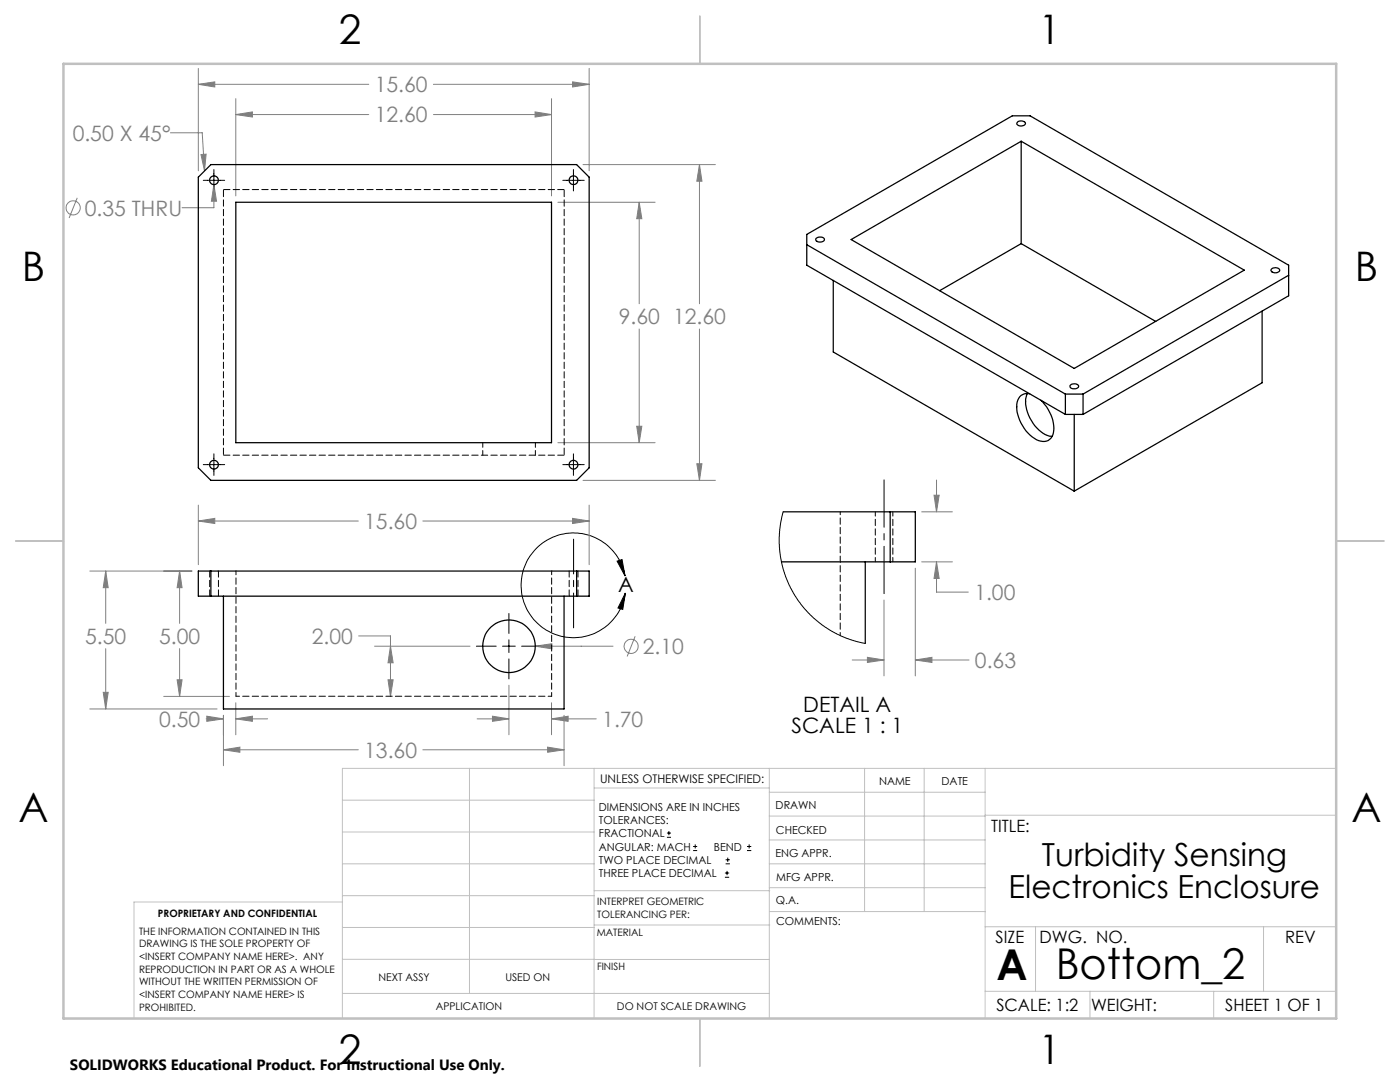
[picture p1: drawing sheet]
<svg xmlns="http://www.w3.org/2000/svg" width="279mm" height="216mm" viewBox="0 0 279 216" stroke-linecap="round" stroke-linejoin="round" font-family="sans-serif">
<g fill="none" stroke="#808080" stroke-width=".2">
<path d="M39.6 16.8l3.3-.5v1.1zM39.6 13.7v20.4M39.6 16.8h34M47.1 19.7v19.4M86.5 16.8h31.1M110.1 19.7v19.4M114.3 16.3l3.3 .5-3.3 .6zM117.6 13.7v20.4M15.4 39.5l-1.6 4M34 26.5h6.4l.4 7.6M40.1 30.8h1l-.3 3.3zM42.7 36.8l.5 3.3h-1z"/>
<path d="M42.7 36.8v4.7h-6.4M47.1 22.9l3.3-.6v1.1zM47.1 22.9h26.5M86.5 22.9h23.6M106.8 22.3l3.3 .6-3.3 .5zM116.3 32.8h26.5M139.6 32.8l.5 3.4h-1zM139.6 32.8v27.8M111.3 40.4h19.4M127.6 40.4l.5 3.2h-1zM127.6 40.4v20.2M127.6 65.7v22.6"/>
<path d="M139.6 65.7v30.1M111.3 88.3h19.4M116.3 95.8h26.5M127.1 85.1h1l-.5 3.2zM139.1 92.5h1l-.5 3.3zM186.4 98.8h1l-.5 3.3zM186.9 95.8v6.3M17.9 113.9h20.4M21.1 113.9l.5 3.4h-1zM21.1 113.9v10.5M35.8 113.9l.5 3.4h-1zM35.8 113.9v10.5"/>
<path d="M39.6 104l3.3-.6v1.1zM39.6 100.8v11.9M39.6 104h31.9M84.4 104h33.2M114.3 103.4l3.3 .6-3.3 .5zM117.6 100.8v11.9M176.4 119.7v15.2M182.7 113.4v21.5M183.9 102.1h6.2M183.9 112.1h6.2M186.9 112.1l.5 3.3h-1zM186.9 112.1v6h6.4"/>
<path d="M20.6 138.1h1l-.5 3.4zM21.1 129.4v12.1M32.7 139h13.1M35.3 135.6h1l-.5 3.4zM35.8 129.4v9.6M71.6 126.9h6.3v12.1M74.8 128.9h19M77.4 135.6h1.1l-.6 3.4zM77.9 128.9l.6 3.4h-1.1zM101.6 136.7v9.9M106.8 128.9l3.3-.5v1.1zM106.8 128.9h15.5"/>
<path d="M126.8 127l-1.6 4M170.1 131.7h6.3M173.1 131.2l3.3 .5-3.3 .5zM182.7 131.7l3.3-.5v1zM182.7 131.7h10.7M17.9 141.5h25.4M41.1 143.4h3.5M41.3 142.9l3.3 .5-3.3 .5zM44.6 149.6l3.3-.5v1zM44.6 142.7v10.1M44.6 149.6h26.9M47.1 143.4l3.3-.5v1z"/>
<path d="M47.1 140.2v6.4M47.1 143.4h6.3M84.4 149.6h28.2M95.2 143.4h6.4M98.3 142.9l3.3 .5-3.3 .5zM109.3 149.1l3.3 .5-3.3 .5zM110.1 143.4l3.3-.5v1zM110.1 143.4h8.9M110.1 140.2v6.4M112.6 142.7v10.1"/>
<circle cx="14.6" cy="41.5" r="1.42"/>
<circle cx="125.9" cy="129" r="1.41"/>
</g>
<g fill="none" stroke="#000" stroke-width=".2">
<path d="M40.6 36h4.2M42.7 33.8v4.3M112.3 36h4.3M114.4 33.8v4.3M40.6 92.7h4.2M42.7 90.6v4.3M112.3 92.7h4.3M114.4 90.6v4.3M123.2 112l.9-.3 .6 3.2zM124.7 114.9a10.5 10.5 0 0 0-16.1-6.7 10.5 10.5 0 0 0 .3 17.5 10.5 10.5 0 0 0 15.9-7.4M124.8 118.3l-.5 3.3-1-.3zM95.1 128.9h3.9"/>
<path d="M100.3 128.9h2.5M101.6 122.4v4M101.6 127.7v2.5M101.6 131.5v4M104.1 128.9h4M133.1 167.1h.8M133.1 166.2h.8M133.5 165.8v.9M138.3 169.7h.8M138.3 168.9h.8M138.7 168.5v.8M144.7 175h.8"/>
<path d="M144.7 174.2h.8M144.8 172.4h.9M144.8 171.6h.9M145.1 173.8v.8M145.2 171.1v.9M149.1 169.7h.8M149.1 168.9h.8M149.5 168.5v.8"/>
</g>
<path d="M114.5 125.3v-17.7" fill="none" stroke="#000" stroke-width=".2" stroke-dasharray="15.2 1.3 1.3 1.3" stroke-dashoffset="8.3"/>
<path d="M176.4 95.8v22.7" fill="none" stroke="#000" stroke-width=".2" stroke-dasharray="15.2 1.3 1.3 1.3" stroke-dashoffset="5.8"/>
<g fill="none" stroke="#c0c0c0" stroke-width=".2">
<path d="M68.3 159.7h50.3M93.7 153.3v44.9M118.6 153.3v49.9M118.6 157.2h34.9M153.5 153.3v49.9M153.5 158.1h43.1M172.5 153.3v28.6M184.4 153.3v28.6M196.6 153.3v49.9M266.7 153.3h-198.4v49.9M68.3 178.7h50.3M68.3 172.4h50.3"/>
<path d="M68.3 166h50.3M68.3 180h-41.6v23.2M118.6 177.7h35M153.5 167.6h43.1M153.5 162.8h43.1M153.5 172.4h43.1M153.5 177.1h43.1M196.6 162.7h70.1M68.3 198.2h85.2M68.3 191.4l85.2 .1M68.3 185.1h50.3M118.6 184.6h35"/>
<path d="M153.6 181.9h43M196.6 197.8h70.1M196.6 184.9h70.1M206.7 184.9v12.9M217.5 197.8v5.4M242.2 197.8v5.4M252.2 184.9v12.9"/>
</g>
<path d="M139.7 3.2v9.5M3.1 107.9h9.6M266.7 107.9h9.5M139.7 203.2v9.6" fill="none" stroke="#c0c0c0" stroke-width=".25"/>
<path d="M12.7 12.7h254v190.5h-254z" fill="none" stroke="#c0c0c0" stroke-width=".5"/>
<path d="M123.2 112l.9-.3 .6 3.2zM124.8 118.3l-.5 3.3-1-.3z" fill="#000"/>
<path d="M106.8 128.9l3.3 .6v-1.1zM44.6 149.6l3.3-.5v1zM109.3 149.1l3.3 .5-3.3 .5zM39.6 104l3.3-.6v1.1zM114.3 103.4l3.3 .6-3.3 .5zM35.3 135.6h1l-.5 3.4zM35.8 113.9l.5 3.4h-1zM20.6 138.1h1l-.5 3.4zM21.1 113.9l.5 3.4h-1zM41.3 142.9l3.3 .5-3.3 .5zM47.1 143.4l3.3-.5v1zM98.3 142.9l3.3 .5-3.3 .5zM110.1 143.4l3.3-.5v1zM77.9 128.9l.6 3.4h-1.1zM77.4 135.6h1.1l-.6 3.4zM39.6 16.8l3.3-.5v1.1zM114.3 16.3l3.3 .5-3.3 .6zM47.1 22.9l3.3-.6v1.1zM106.8 22.3l3.3 .6-3.3 .5zM127.1 85.1h1l-.5 3.2zM127.6 40.4l.5 3.2h-1zM139.6 32.8l.5 3.4h-1zM139.1 92.5h1l-.5 3.3zM40.1 30.8h1l-.3 3.3zM42.7 36.8l-.5 3.3h1zM173.1 131.2l3.3 .5-3.3 .5zM182.7 131.7l3.3-.5v1zM186.4 98.8h1l-.5 3.3zM186.9 112.1l.5 3.3h-1z" fill="#808080"/>
<g fill="none" stroke="#000" stroke-width=".25">
<path d="M39.6 35.3l2.5-2.5h73l2.5 2.5v58l-2.5 2.5h-73l-2.5-2.5zM203.2 24.2a1 1 0 0 1 1.4 .5 1.02 1.02 0 0 1-1.7 0zM203.8 28.2v20.4M47.1 40.4h63v47.9h-63zM161 48.8l51.6 29.8M162.8 47.6a1.17 1.17 0 0 1 1.7 .2 1.04 1.04 0 0 1-1.7 .1zM166.3 56v14.2l48.1 27.8M169.9 47.8l33.9-19.6 44.5 25.7-33.9 19.6zM203.8 48.6l26.8 15.5M203.8 48.6l-16.3 9.4M253.9 53.6a.97 .97 0 0 1 1.5 .4 1.01 1.01 0 0 1-1.8-.1zM257.2 54.9l-41.1 23.7"/>
<path d="M205 78.5a5.6 5.6 0 0 0 .8 5.4 5.9 5.9 0 0 0 4.2 3.2M205.5 78.6a2.16 2.16 0 0 0-2.6 2.6 8.1 8.1 0 0 0 4.4 6.7 2.21 2.21 0 0 0 2.3-.3 2.21 2.21 0 0 0 .7-2.2 8.3 8.3 0 0 0-2.5-5.5M212.6 78.6h3.5M212.6 78.6v4.1M213.6 76.8a1.03 1.03 0 0 1 1.7 .4 1.07 1.07 0 0 1-1.8-.1zM216.1 78.6v4.1M251.9 62.1v14.3l-37.5 21.6M212.6 82.7l-51.6-29.8v-6.1l41-23.7h3.6l51.6 29.8v6.1l-41.1 23.7M212.6 82.7h3.5M214.4 82.7v15.3M39.6 113.9h78v5.1h-78zM42.1 113.9v5.1"/>
<path d="M44.6 119v22.5h68v-22.5M115.1 113.9v5.1M156.3 102.1h26.4v10h-26.7M172.7 112.1v16.3M177.7 102.1v10"/>
<circle cx="42.7" cy="36" r=".87"/>
<circle cx="114.5" cy="36" r=".87"/>
<circle cx="42.7" cy="92.7" r=".87"/>
<circle cx="114.5" cy="92.7" r=".88"/>
<circle cx="101.6" cy="128.9" r="5.2"/>
</g>
<path d="M47.1 138.9h63" fill="none" stroke="#000" stroke-width=".2" stroke-dasharray="1.3 .6" stroke-dashoffset=".6"/>
<path d="M47.1 113.9v25M110.1 113.9v25" fill="none" stroke="#000" stroke-width=".2" stroke-dasharray="1.3 .6" stroke-dashoffset=".5"/>
<path d="M112.6 37.8h-68M44.6 90.8h68M41.8 113.9v5M43.6 118.9v-5M113.6 113.9v5M115.3 118.9v-5" fill="none" stroke="#000" stroke-width=".2" stroke-dasharray="1.3 .6"/>
<path d="M44.6 37.8v53M112.6 90.8v-53" fill="none" stroke="#000" stroke-width=".2" stroke-dasharray="1.3 .6" stroke-dashoffset="-.1"/>
<path d="M96.3 88.3v2.5M106.8 90.8v-2.5" fill="none" stroke="#000" stroke-width=".2" stroke-dasharray="1.3 .6" stroke-dashoffset=".3"/>
<path d="M156.3 102.1l-.5 2.4-.3 1.9v2.1l.3 2.6 .9 3.8 .8 1.9 1.1 2 1.3 1.9 1.4 1.6 1.1 1.1 2.3 1.8 2.3 1.3 2.1 .9 3.6 1" fill="none" stroke="#000" stroke-width=".2"/>
<path d="M167.7 102.1v24.7" fill="none" stroke="#000" stroke-width=".2" stroke-dasharray="1.3 .6" stroke-dashoffset=".7"/>
<path d="M174.7 102.1v10M178.2 112.1v-10" fill="none" stroke="#000" stroke-width=".2" stroke-dasharray="1.3 .6" stroke-dashoffset=".4"/>
<g font-size="8.5">
<text x="198.9" y="195.5">A</text>
<text x="210.7" y="195.4">Bottom_2</text>
</g>
<g font-size="8.1">
<text x="67.6" y="8.9">2</text>
<text x="207.3" y="8.9">1</text>
<text x="4.4" y="56.1">B</text>
<text x="270.4" y="56.1">B</text>
<text x="3.7" y="164.1">A</text>
<text x="269.7" y="164.1">A</text>
<text x="67.6" y="212.4">2</text>
<text x="207.3" y="212.4">1</text>
</g>
<g font-size="6.3">
<text x="207.9" y="172.9">Turbidity Sensing</text>
<text x="201.3" y="179.2">Electronics Enclosure</text>
</g>
<g font-size="4.2" fill="#808080">
<text x="74.8" y="18.4">15.60</text>
<text x="14.5" y="28.1">0.50 X 45°</text>
<text x="74.8" y="24.4">12.60</text>
<text x="16.9" y="43">0.35 THRU</text>
<text x="123.5" y="64.7">9.60 12.60</text>
<text x="72.7" y="105.5">15.60</text>
<text x="194.5" y="119.7">1.00</text>
<text x="17" y="128.5">5.50</text>
<text x="31.8" y="128.5">5.00</text>
<text x="62.2" y="128.5">2.00</text>
<text x="128.3" y="130.5">2.10</text>
<text x="194.6" y="133.3">0.63</text>
<text x="31.8" y="145">0.50</text>
<text x="120.2" y="145">1.70</text>
<text x="72.7" y="151.2">13.60</text>
</g>
<g font-size="4.2">
<text x="123.4" y="118.2">A</text>
<text x="160.3" y="142.2">DETAIL A</text>
<text x="158" y="146.3">SCALE 1 : 1</text>
</g>
<g font-size="3.4">
<text x="197.8" y="166">TITLE:</text>
<text x="198.7" y="188.1">SIZE</text>
<text x="207.5" y="188.1">DWG. NO.</text>
<text x="256.5" y="188.2">REV</text>
<text x="198.8" y="201.7">SCALE: 1:2</text>
<text x="217.7" y="201.8">WEIGHT:</text>
<text x="244.5" y="201.7">SHEET 1 OF 1</text>
</g>
<text font-size="3" x="14" y="213.5">SOLIDWORKS Educational Product. For Instructional Use Only.</text>
<text font-size="2.4" x="119.8" y="156.2">UNLESS OTHERWISE SPECIFIED:</text>
<g font-size="2.2">
<text x="119.5" y="161.8">DIMENSIONS ARE IN INCHES</text>
<text x="154.8" y="161.4">DRAWN</text>
<text x="175.4" y="156.6">NAME</text>
<text x="187.9" y="156.7">DATE</text>
<text x="119.5" y="164.4">TOLERANCES:</text>
<text x="119.5" y="167.1">FRACTIONAL</text>
<text x="154.9" y="166.3">CHECKED</text>
<text x="119.5" y="169.7">ANGULAR: MACH</text>
<text x="119.5" y="172.4">TWO PLACE DECIMAL</text>
<text x="142.5" y="169.7">BEND</text>
<text x="154.8" y="171">ENG APPR.</text>
<text x="119.5" y="175">THREE PLACE DECIMAL</text>
<text x="154.9" y="175.7">MFG APPR.</text>
<text x="154.9" y="180.4">Q.A.</text>
<text x="154.9" y="184.6">COMMENTS:</text>
</g>
<g font-size="2.1">
<text x="75.5" y="195.7">NEXT ASSY</text>
<text x="100.9" y="195.7">USED ON</text>
<text x="86.9" y="201.5">APPLICATION</text>
<text x="123.1" y="201.6">DO NOT SCALE DRAWING</text>
</g>
<g font-size="2">
<text x="31.5" y="182.9">PROPRIETARY AND CONFIDENTIAL</text>
<text x="119.2" y="180.6">INTERPRET GEOMETRIC</text>
<text x="119.2" y="183.1">TOLERANCING PER:</text>
<text x="27.8" y="186.5">THE INFORMATION CONTAINED IN THIS</text>
<text x="27.8" y="189">DRAWING IS THE SOLE PROPERTY OF</text>
<text x="27.8" y="191.6">&lt;INSERT COMPANY NAME HERE&gt;. ANY</text>
<text x="119.1" y="186.7">MATERIAL</text>
<text x="27.8" y="194.1">REPRODUCTION IN PART OR AS A WHOLE</text>
<text x="27.8" y="196.6">WITHOUT THE WRITTEN PERMISSION OF</text>
<text x="119.1" y="193.5">FINISH</text>
<text x="27.8" y="199.1">&lt;INSERT COMPANY NAME HERE&gt; IS</text>
<text x="27.8" y="201.7">PROHIBITED.</text>
</g>
</svg>
